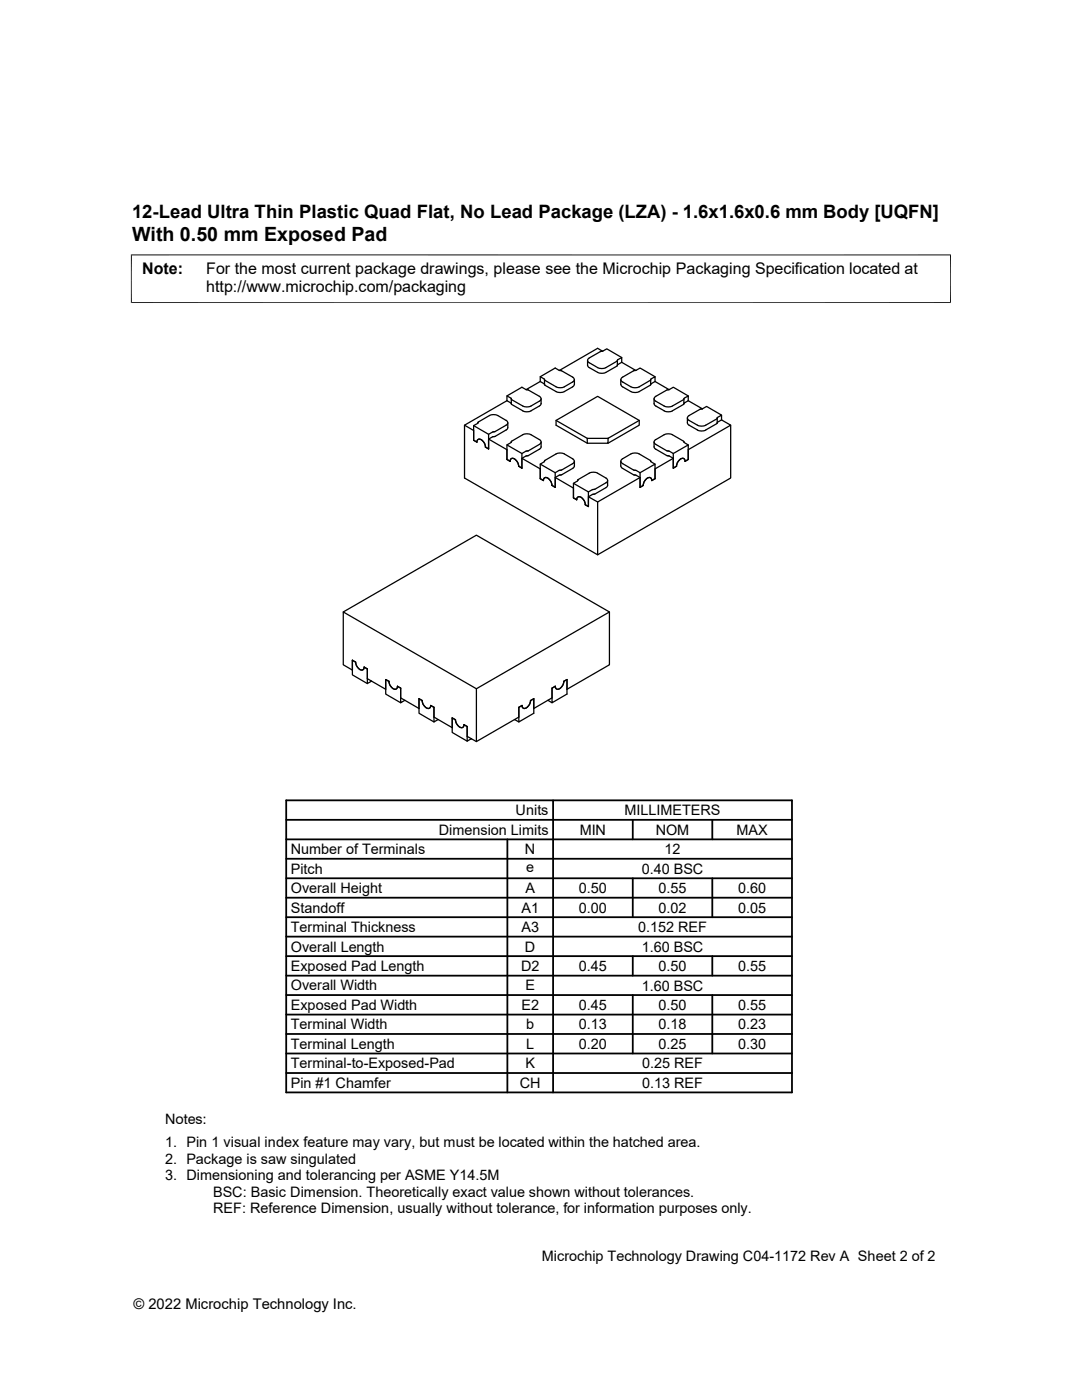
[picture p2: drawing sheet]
<svg xmlns="http://www.w3.org/2000/svg" width="216mm" height="279mm" viewBox="0 0 216 279" stroke-linecap="round" stroke-linejoin="round" font-family="sans-serif">
<g fill="none" stroke="#000" stroke-width=".25">
<path d="M101.2 80l.8 .5M101.2 80l-8.5 4.9v10.5l26.6 15.3v-10.5l-1.9-1.1M101.2 79l.8 .5 .1 1.2M102 79.7h.1M104.9 77.7l.5 .1M105.4 77.8l2.2 1.3a.52 .52 0 0 1 .4 .5 .52 .52 0 0 1-.4 .5l-1.6 .9a1.88 1.88 0 0 1-1.7 0l-2.2-1.2M107.8 76.1l.8 .6M107.8 76.1l-2.9 1.6-.8-.4-2.9 1.7v1M107.8 75.2l.8 .5 .1 1.2 2.3 1.2a1.88 1.88 0 0 0 1.6 0l1.7-.9M108 79.6v1l-.2 .3-1.8 1.1M108.7 75.8l2.3 1.4a1.88 1.88 0 0 0 1.6 0l1.7-1M111.6 73.9h.1"/>
<path d="M111.7 74h.4l2.2 1.3M114.3 75.3a.52 .52 0 0 1 .3 .5 .52 .52 0 0 1-.3 .4M114.6 76.7l-.3 .5M114.6 75.8v.9M119.8 70.2l-2.2 1.2a.52 .52 0 0 0-.4 .5 .52 .52 0 0 0 .4 .5M120.1 70.1l-.3 .1M120.3 70.1h-.2M123.2 72l-2.3 1.4a1.88 1.88 0 0 1-1.6 0l-1.7-1M123.3 71.8l-.1 1.2-2.3 1.3a1.88 1.88 0 0 1-1.6 0l-1.9-1.1-.2-.2v-1.1M123.3 71.8l.8-.4v.9M123.9 75.8v.9M123.9 76.7l.2 .4 1.8 1"/>
<path d="M124.1 72.3l-.9 .6M124.1 71.4l-3-1.8-.9 .5-.9-.6-7.7 4.4-.8-.5-3 1.8v.9M124.1 72.3l2.8 1.6M126.7 74h-.3l-2.2 1.3a.52 .52 0 0 0-.3 .5 .52 .52 0 0 0 .3 .4l1.7 1M126.9 73.9h-.2M126.9 73.9l.8-.5 3 1.8M129.8 75.8l-2.2 1.4a1.88 1.88 0 0 1-1.7 0M130.5 79.6v1l.2 .3 1.8 1.1M130.7 76.1l-.9 .6M130.7 76.1v-.9l-.9 .5v1.2l-2.2 1.2a1.88 1.88 0 0 1-1.7 0M130.7 76.1l2.9 1.6 .7-.4 3 1.7M133.6 77.7l-.5 .1-2.2 1.3a.52 .52 0 0 0-.4 .5 .52 .52 0 0 0 .4 .5l1.6 .9a1.88 1.88 0 0 0 1.7 0l2.2-1.2"/>
<path d="M136.5 79.7h-.1M137.3 80v-1l-.8 .6-.1 1.1M137.3 80l-.8 .5M137.3 80l2.9 1.6M92.7 84.9l1.8 1v2M94.5 87.9l.6 .3M94.5 84.9l3 1.8v2.9M95.2 88.2a.6 .6 0 0 1 .4-.6 .6 .6 0 0 1 .7 .4l.4 .6a1.2 1.2 0 0 0 .8 1M95.3 84.5l.1-.3 2.3-1.3a1.88 1.88 0 0 1 1.6 0l1.7 1a.5 .5 0 0 1 .3 .5 .5 .5 0 0 1-.3 .5l-2.2 1.2-.3 .1M95.3 84.5l-.8 .4v3M97.5 87.6l3.7 2.1v2M98.3 86.2l-.8 .5"/>
<path d="M98.3 87.2l-.8 .4v2M98.5 86.2h-.2M98.6 87.1l-.3 .1M101 85.8l-2.4 1.3M101.2 88.8l2.9 1.7v2.9M101.2 91.7l.6 .4a.6 .6 0 0 1 .5-.7 .6 .6 0 0 1 .7 .4l.4 .6 .1 .6M101.3 84.4v1l-.3 .4M102 88.3l-.8 .5v2.9M102.1 80.7l2.2 1.3M103.5 93l.6 .4M104.1 91.5l3.7 2.1v1.9M104.3 82a1.88 1.88 0 0 0 1.7 0"/>
<path d="M105.1 90l-1 .5M105.3 91l-1.2 .5v1.9M105.4 90.9l-.1 .1M105.4 90h-.3M107.6 87.7l-1.6-.9a1.88 1.88 0 0 0-1.7 0l-2.2 1.3-.1 .2M107.6 87.7a.52 .52 0 0 1 .4 .5 .52 .52 0 0 1-.4 .5l-2.2 1.3M107.8 92.6l3 1.7v3M107.8 95.5l.6 .4a.6 .6 0 0 1 .5-.6 .6 .6 0 0 1 .7 .4l.4 .5 .1 .7 .7 .4M108 88.2v1.1l-.2 .2-2.4 1.4M110.8 95.3l3.6 2.1v2M111 83.9l6.2 3.6M111.9 94.8l-1.1 .5v2"/>
<path d="M112.1 94.7l-.2 .1M112.1 93.8l-.4 .1-.9 .4M114.3 91.6a.52 .52 0 0 1 .3 .5 .52 .52 0 0 1-.3 .4M114.3 91.6l-1.7-1a1.88 1.88 0 0 0-1.6 0l-2.3 1.3-.1 .2-.8 .5v2.9M114.3 93.5l-2.2 1.3M114.3 92.5l-2.2 1.3M114.4 99.4l.7 .3a.6 .6 0 0 1 .5-.6 .6 .6 0 0 1 .6 .4l.4 .6a1.2 1.2 0 0 0 .8 1M114.4 96.5l3 1.7v2.9M114.6 93l-.3 .5M114.6 92.1v.9M117.2 88.5l-6.2-3.6v-1l8.3-4.8 8.3 4.8v1l-6.3 3.6M117.2 87.5h4.1l6.3-3.6-6.3 3.6v1h-4.1z"/>
<path d="M119.2 94.4a1.88 1.88 0 0 0-1.6 0l-2.2 1.3-.2 .3-.8 .5v2.9M119.3 94.4l1.6 1a.52 .52 0 0 1 .3 .5 .52 .52 0 0 1-.3 .5M120.9 96.4l-2.2 1.2-1.3 .6M121.2 95.9v1l-.1 .3-2.4 1.4h-.4l-.9 .5v2M123.9 92v1M123.9 93l.3 .5 2.2 1.3M124.2 91.5a.52 .52 0 0 0-.3 .5 .52 .52 0 0 0 .3 .5l2.2 1.3M125.9 90.6l-1.7 1M125.9 90.6a1.88 1.88 0 0 1 1.7 0l2.2 1.3 .1 .2 .8 .5M126.4 94.7l.2 .1M126.4 93.8l1.3 .5v3M126.6 94.8l1.1 .5v2"/>
<path d="M127.7 94.3l3-1.7v2.9M127.7 95.3l-8.4 4.9M130.5 88.2v1.1l.2 .2 2.4 1.4M130.7 95.5l-.7 .4a.6 .6 0 0 0-.4-.6 .6 .6 0 0 0-.7 .4l-.4 .5a1.2 1.2 0 0 1-.8 1.1M130.9 87.7l1.6-.9a1.88 1.88 0 0 1 1.7 0l2.2 1.3 .1 .2M130.9 87.7a.52 .52 0 0 0-.4 .5 .52 .52 0 0 0 .4 .5l2.2 1.3M132.5 82a1.88 1.88 0 0 0 1.7 0M133.1 90.9l.1 .1M133.1 90h.3M133.2 91l1.1 .5v1.9M133.4 90l.9 .5v2.9M134.3 90.5l3-1.7v2.9"/>
<path d="M134.3 91.5l-3.6 2.1v1.9M136.4 80.7l-2.2 1.3M136.5 88.3l.8 .5M137.2 83.4v1.1l.1 .2 1.9 1.1M137.3 91.7l-.6 .4a.6 .6 0 0 0-.5-.7 .6 .6 0 0 0-.7 .4l-.4 .6-.1 .6-.7 .4M139.2 85.8a1.88 1.88 0 0 0 1.6 0M139.7 81.7l.4-.1 .9-.5 3 1.7M139.7 81.7l-2.2 1.2a.52 .52 0 0 0-.3 .5 .52 .52 0 0 0 .3 .5l1.7 1a1.88 1.88 0 0 0 1.6 0l2.2-1.3M143 84.5l-2.2 1.3M143.1 83.5l-.1 .1M144 83.8l-.9 .5M144 83.8v-1l-.9 .6-.1 1.1"/>
<path d="M144 83.8l1.8 1.1-8.5 4.8v2M145.8 84.9v10.5l-26.5 15.3M68.5 122.1l26.6-15.3 26.5 15.3M70.3 131.8v1.9l-1.8-1v-10.6l26.6 15.4M70.3 131.8v2.9l3 1.7M70.3 131.8l.7 .3M71 132.1a1.43 1.43 0 0 0 1.4 1.6l.3-.6 .6 .4M73.3 133.5v2.9l.8-.4M73.3 133.5v1.9l3.7 2.2v-2M74.1 135.9v.1M77 135.6v2.9l2.9 1.8M77 135.6l.6 .4a1.43 1.43 0 0 0 1.5 1.5l.2-.6"/>
<path d="M79.3 137l.6 .3M79.9 137.3v3l.9-.5M79.9 137.3v2l3.7 2.1v-2M83.6 139.4l.6 .4a1.43 1.43 0 0 0 1.5 1.5l.2-.5M83.6 139.4v2.9l3 1.8M109.3 139.8h.1M109.4 139.8l.8 .5M110.8 136.9a.6 .6 0 0 0 .5 .7 .6 .6 0 0 0 .7-.4l.4-.6 .1-.6 .6-.4v2.9l-2.9 1.8v-3l.6-.3-.6 .3v2l-3.7 2.1M113.1 137.6l8.5-4.9v-10.6l-26.5 15.4v10.5l8.4-4.9v-1.9l.7-.4-.7 .4v2.9l3-1.8v-2.9l-.6 .4a1.46 1.46 0 0 1-1.5 1.5l-.2-.5M86 140.8l.6 .4M86.6 141.2v2.9l.8-.5M86.6 141.2v1.9l3.6 2.1v-1.9"/>
<path d="M87.4 143.6h.1M90.2 143.3v2.9l3 1.7M90.2 143.3l.7 .3a1.43 1.43 0 0 0 1.4 1.6l.3-.6 .6 .4M93.2 145v2.9l.9-.5M93.2 145v2l1.9 1M102.7 143.6l.8 .5"/>
</g>
<path d="M26.1 50.9h163.7M26.2 50.8v9.7M189.7 50.8v9.7M26.1 60.4h163.7" fill="none" stroke="#000" stroke-width=".2"/>
<g fill="none" stroke="#000" stroke-width=".36">
<path d="M57.1 159.7h100.9v58.3h-100.9zM110.4 159.7v58.3M57.1 179.2h100.9M57.1 175.3h100.9M57.1 171.4h100.9M57.1 167.5h100.9M57.1 163.6h100.9M101.2 167.5v50.5M126.3 163.6v3.9M126.3 175.3v7.7M142.1 163.6v3.9M142.1 175.3v7.7"/>
<path d="M57.1 190.8h100.9M57.1 186.9h100.9M57.1 183h100.9M57.1 198.6h100.9M57.1 194.7h100.9M126.3 190.8v3.9M126.3 198.6v11.6M142.1 190.8v3.9M142.1 198.6v11.6M57.1 206.4h100.9M57.1 214.1h100.9M57.1 202.5h100.9"/>
<path d="M57.1 210.2h100.9"/>
</g>
<text font-size="3.9" x="26.4" y="48">With 0.50 mm Exposed Pad</text>
<text font-size="3.7" x="26.4" y="43.5">12-Lead Ultra Thin Plastic Quad Flat, No Lead Package (LZA) - 1.6x1.6x0.6 mm Body [UQFN]</text>
<g font-size="3.2">
<text x="28.4" y="54.6">Note:</text>
<text x="41.1" y="58.3">http://www.microchip.com/packaging</text>
<text x="41.1" y="54.6">For the most current package drawings, please see the Microchip Packaging Specification located at</text>
</g>
<g font-size="2.9">
<text x="87.6" y="166.6">Dimension Limits</text>
<text x="102.9" y="162.7">Units</text>
<text x="115.7" y="166.6">MIN</text>
<text x="124.6" y="162.7">MILLIMETERS</text>
<text x="130.8" y="166.6">NOM</text>
<text x="147" y="166.6">MAX</text>
<text x="58" y="170.5">Number of Terminals</text>
<text x="104.8" y="170.5">N</text>
<text x="132.6" y="170.5">12</text>
<text x="58" y="178.2">Overall Height</text>
<text x="58" y="174.4">Pitch</text>
<text x="104.8" y="178.2">A</text>
<text x="105" y="174.1">e</text>
<text x="115.5" y="178.2">0.50</text>
<text x="128" y="174.4">0.40 BSC</text>
<text x="131.4" y="178.2">0.55</text>
<text x="147.3" y="178.2">0.60</text>
<text x="58" y="182.1">Standoff</text>
<text x="104.1" y="182.1">A1</text>
<text x="115.5" y="182.1">0.00</text>
<text x="131.4" y="182.1">0.02</text>
<text x="147.3" y="182.1">0.05</text>
<text x="58" y="186">Terminal Thickness</text>
<text x="58" y="189.9">Overall Length</text>
<text x="104.1" y="186">A3</text>
<text x="104.8" y="189.9">D</text>
<text x="127.3" y="186">0.152 REF</text>
<text x="128" y="189.9">1.60 BSC</text>
<text x="58" y="197.7">Overall Width</text>
<text x="58" y="193.8">Exposed Pad Length</text>
<text x="104" y="193.8">D2</text>
<text x="104.8" y="197.7">E</text>
<text x="115.5" y="193.8">0.45</text>
<text x="128" y="197.7">1.60 BSC</text>
<text x="131.4" y="193.8">0.50</text>
<text x="147.3" y="193.8">0.55</text>
<text x="58" y="201.6">Exposed Pad Width</text>
<text x="104" y="201.6">E2</text>
<text x="115.5" y="201.6">0.45</text>
<text x="131.4" y="201.6">0.50</text>
<text x="147.3" y="201.6">0.55</text>
<text x="58" y="205.4">Terminal Width</text>
<text x="58" y="209.3">Terminal Length</text>
<text x="105" y="205.4">b</text>
<text x="105" y="209.3">L</text>
<text x="115.5" y="209.3">0.20</text>
<text x="115.5" y="205.4">0.13</text>
<text x="131.4" y="205.4">0.18</text>
<text x="131.4" y="209.3">0.25</text>
<text x="147.3" y="209.3">0.30</text>
<text x="147.3" y="205.4">0.23</text>
<text x="58" y="213.2">Terminal-to-Exposed-Pad</text>
<text x="104.8" y="213.2">K</text>
<text x="128.1" y="213.2">0.25 REF</text>
<text x="58" y="217.1">Pin #1 Chamfer</text>
<text x="103.7" y="217.1">CH</text>
<text x="128.1" y="217.1">0.13 REF</text>
<text x="32.9" y="224.3">Notes:</text>
<text x="32.9" y="228.9">1. Pin 1 visual index feature may vary, but must be located within the hatched area.</text>
<text x="32.9" y="232.2">2. Package is saw singulated</text>
<text x="32.9" y="235.5">3. Dimensioning and tolerancing per ASME Y14.5M</text>
<text x="42.5" y="238.8">BSC: Basic Dimension. Theoretically exact value shown without tolerances.</text>
<text x="42.5" y="242.2">REF: Reference Dimension, usually without tolerance, for information purposes only.</text>
<text x="108.1" y="251.7">Microchip Technology Drawing C04-1172 Rev A Sheet 2 of 2</text>
<text x="26.6" y="261.3">© 2022 Microchip Technology Inc.</text>
</g>
</svg>
